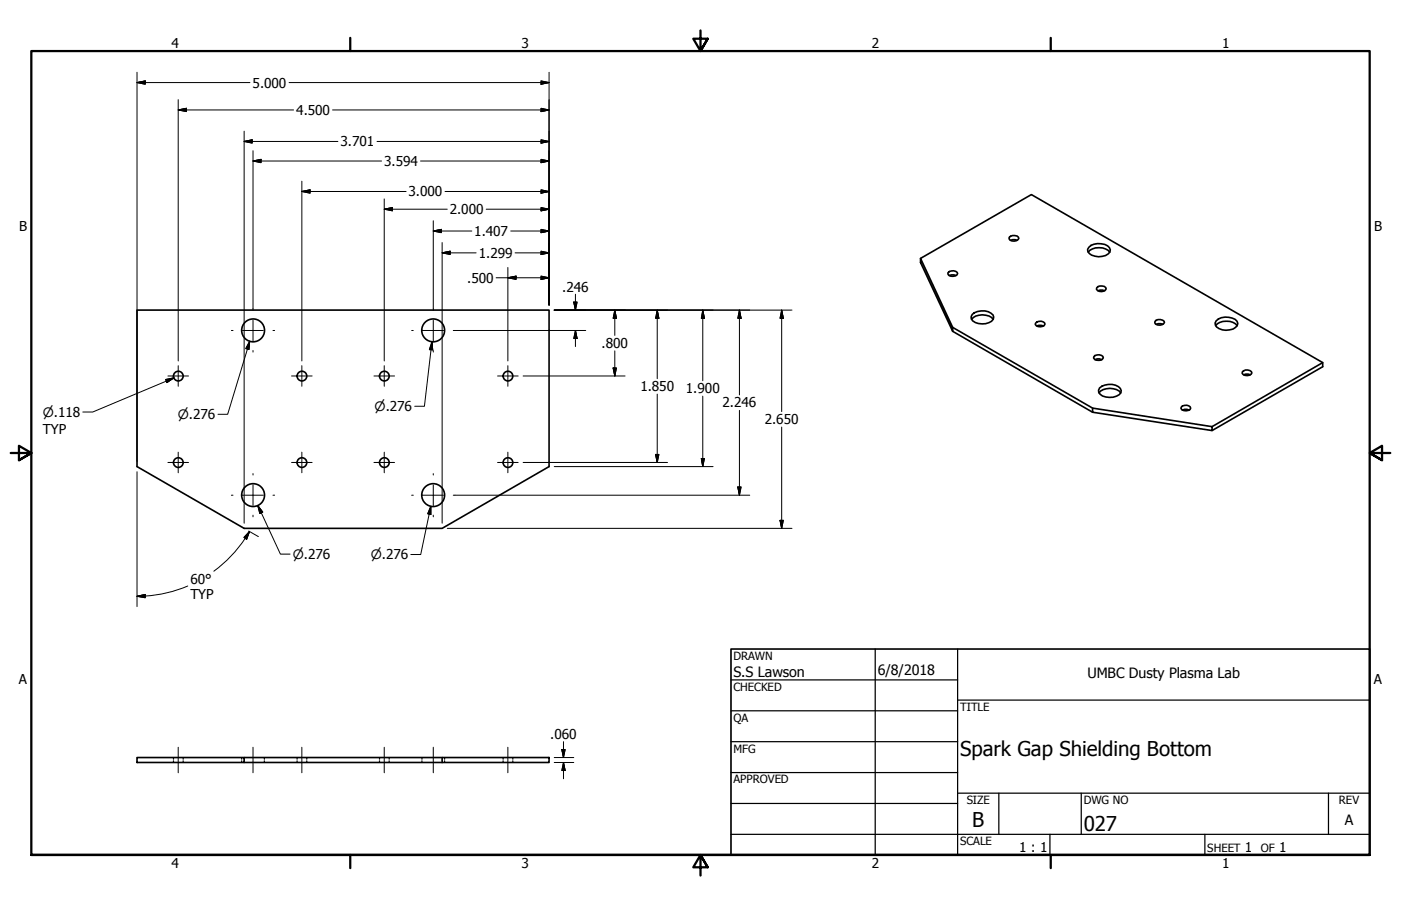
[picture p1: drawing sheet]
<svg xmlns="http://www.w3.org/2000/svg" width="432mm" height="279mm" viewBox="0 0 432 279" stroke-linecap="round" stroke-linejoin="round" font-family="sans-serif">
<!-- layer: Visible (ANSI) -->
<g fill="none" stroke="#000" stroke-width=".51">
<path d="M283.7 79.7l34.2-19.7 89.8 51.8v1.3l-34.1 19.7M283.7 79.7l9.9 21.3v1.2l-9.9-21.2zM311 73.2a1.87 1.87 0 0 1 3 .3 1.84 1.84 0 0 1-3 .2zM311.5 74.1l.6-.2 1.4 .2M335.4 77.8a4.6 4.6 0 0 1 6.6 0M335.6 76.3a4.7 4.7 0 0 1 6.3 .1l.3 .6a2.44 2.44 0 0 1-2.5 2.1 4.4 4.4 0 0 1-4.4-1.6l-.1-.6zM42.2 95.6h127v48.3l-32.9 19h-61.1l-33-19zM292.5 83.8a1.87 1.87 0 0 1 2.6 .6 1.84 1.84 0 0 1-2.9 .1v-.4zM292.6 85l.6-.2 1.4 .2M299.5 98.5a4.7 4.7 0 0 1 6.6 0M299.7 97a4.9 4.9 0 0 1 6.4 .2 1.65 1.65 0 0 1-1.3 2.3 4.5 4.5 0 0 1-5.5-1.2v-.7zM319.5 99.3a1.79 1.79 0 0 1 2.6 .6 1.84 1.84 0 0 1-3 .2z"/>
<path d="M338.4 89.7l.6-.2 1.5 .2M338.4 88.4a1.91 1.91 0 0 1 2.5 .7 1.84 1.84 0 0 1-3 .1l.1-.4zM356.3 98.8a1.87 1.87 0 0 1 2.6 .6 1.84 1.84 0 0 1-3 .2zM374.8 98.9a4.8 4.8 0 0 1 6.5 .2 1.7 1.7 0 0 1-1.3 2.4 4.4 4.4 0 0 1-5.4-1.3l-.1-.6zM293.6 102.2l43.1 24.9M293.6 101l43.1 24.9M319.5 100.5l.7-.2 1.4 .2M337.4 109.7a1.82 1.82 0 0 1 2.6 .7 1.88 1.88 0 0 1-2.9 0zM337.5 110.9l.6-.2 1.5 .2M338.9 119.6a4.9 4.9 0 0 1 6.4 .2l.3 .7a2.44 2.44 0 0 1-2.5 2 4.4 4.4 0 0 1-4.5-1.5v-.7zM356.4 100l.6-.2 1.5 .2M374.6 100.5a4.7 4.7 0 0 1 6.7 0"/>
<path d="M382.9 114.7a1.8 1.8 0 0 1 2.9 .3 1.84 1.84 0 0 1-3 .1zM383.3 115.6l.6-.2 1.5 .2M407.7 111.8l-34.1 19.8M336.7 125.9l36.9 5.7v1.2l-36.9-5.7zM338.7 121.2a4.7 4.7 0 0 1 6.7 0M364 125.6a1.72 1.72 0 0 1 3 .3 1.88 1.88 0 0 1-3 .1zM364.4 126.5l.7-.3 1.4 .3M42.2 233.6h33v1.5h-33zM75.2 235.1h61.1M75.2 233.6h61.1M136.3 233.6h32.9v1.5h-32.9z"/>
<circle cx="55" cy="116" r="1.49"/>
<circle cx="78" cy="101.9" r="3.5"/>
<circle cx="93.1" cy="116" r="1.49"/>
<circle cx="118.5" cy="116" r="1.49"/>
<circle cx="133.5" cy="101.9" r="3.5"/>
<circle cx="156.6" cy="116" r="1.49"/>
<circle cx="55" cy="142.7" r="1.49"/>
<circle cx="78" cy="152.7" r="3.5"/>
<circle cx="93.1" cy="142.7" r="1.49"/>
<circle cx="118.5" cy="142.7" r="1.49"/>
<circle cx="133.5" cy="152.7" r="3.5"/>
<circle cx="156.6" cy="142.7" r="1.49"/>
</g>
<!-- layer: Hidden (ANSI) -->
<g fill="none" stroke="#000" stroke-width=".38">
<path d="M53.5 233.6v.5M53.5 234.6v.5M56.5 233.6v.5M56.5 234.6v.5M74.5 233.6v.5M74.5 234.6v.5M81.5 233.6v.5M81.5 234.6v.5M91.6 233.6v.5M91.6 234.6v.5M94.6 233.6v.5M94.6 234.6v.5"/>
<path d="M117 233.6v.5M117 234.6v.5M120 233.6v.5M120 234.6v.5M130 233.6v.5M130 234.6v.5M137 233.6v.5M137 234.6v.5M155.1 233.6v.5M155.1 234.6v.5M158.1 233.6v.5M158.1 234.6v.5"/>
</g>
<!-- layer: Border (ANSI) -->
<path d="M107.9 11.7v4M215.9 9.4v6.3l-2.2-3.8h4.4l-2.2 3.8 2.2-3.8M323.8 11.7v4M3.3 139.7h6.4l-3.9-2.2v4.4l3.9-2.2-3.9 2.2M428.5 139.7h-6.4l3.9-2.2v4.4l-3.9-2.2 3.9 2.2M9.7 263.7v-248h412.4v248h-412.4h412.4M107.9 263.7v4M218.1 267.5l-2.2-3.8 2.2 3.8h-4.4l2.2-3.8v6.3M323.8 263.7v4" fill="none" stroke="#000" stroke-width=".7"/>
<!-- layer: Title (ANSI) -->
<g fill="none" stroke="#000" stroke-width=".38">
<path d="M225.3 209.7h69.8M225.3 219.2h69.8M269.7 200.2v63.5M295.1 215.9h127M295.1 200.2v63.5M225.3 228.7h69.8M225.3 238.3h69.8M225.3 257.3h196.8M225.3 247.8h69.8M295.1 244.6h127M307.8 244.6v12.7M323.6 257.3v6.4"/>
<path d="M333.2 244.6v12.7M371.3 257.3v6.4M409.4 244.6v12.7"/>
</g>
<path d="M225.3 200.2h196.8v63.5h-196.8z" fill="none" stroke="#000" stroke-width=".51"/>
<!-- layer: Dimension (ANSI) -->
<g fill="none" stroke="#000" stroke-width=".31">
<path d="M42.2 25.5l2.6-.5v1zM42.2 25.5h34.8M42.2 22.3v120M54.9 33.9l2.6-.5v1zM54.9 33.9h35.6M54.9 30.7v80.6M89.1 25.5h80.1M102.5 33.9h66.7M166.8 33.4l2.4 .5-2.4 .5zM166.8 25l2.4 .5-2.4 .5zM169.2 22.3v71.7M75.2 43.6l2.5-.5v1z"/>
<path d="M75.2 43.6h28.9M75.2 40.4v61.4M78 49.7l2.5-.6v1.1zM78 49.7h39.6M78 46.5v48.7M93 59.1l2.6-.6v1.1zM93 59.1h32.2M93 55.9v55.4M116.2 43.6h53M129.6 49.7h39.6M137.2 59.1h32M166.8 58.5l2.4 .6-2.4 .5z"/>
<path d="M166.8 49.1l2.4 .6-2.4 .5zM166.8 43.1l2.4 .5-2.4 .5zM118.4 64.5l2.6-.5v1zM118.4 64.5h19.5M118.4 61.3v50M133.5 71.2l2.5-.5v1.1zM133.5 71.2h11.9M133.5 68.1v27.1M136.3 78l2.4-.5v1zM136.3 78h10.4M136.3 74.8v27M149.9 64.5h19.3"/>
<path d="M157.4 71.2h11.8M158.7 78h10.5M166.8 77.5l2.4 .5-2.4 .5zM166.8 70.7l2.4 .5-2.4 .6zM166.8 64l2.4 .5-2.4 .5zM152.9 85.7h16.3M156.5 85.7l2.6-.5v1zM156.5 82.5v28.8M166.8 85.2l2.4 .5-2.4 .5zM170.8 95.6h73.3M176.8 93.2h1.1l-.5 2.4zM177.4 90.7v4.9"/>
<path d="M189.5 95.6l.5 2.6h-1zM189.5 95.6v7.8M202.6 95.6l.5 2.6h-1zM202.6 95.6v21.2M216.6 95.6l.5 2.6h-.9zM216.6 95.6v21.8M227.9 95.6l.5 2.6h-1zM227.9 95.6v26.2M240.9 95.6l.5 2.6h-1zM240.9 95.6v31.3M51.1 117l2.5-.5-2.2 1.5zM53.6 116.5l-25 10.6h-3.1"/>
<path d="M75.2 102v50.6M77 105.2l-.3 2.6-.9-.3zM77 105.2l-6.8 22.6h-3M133.2 105.3l.1 2.6-1-.1zM133.2 105.3l-2.4 20h-3M136.3 102v50.6M140.2 101.9h40.3M161.2 116h31.5M177.4 101.9l.5 2.5h-1.1zM177.4 101.9v5M189 113.5h1l-.5 2.5zM189.5 108.2v7.8"/>
<path d="M202.6 121.5v21.1M216.6 122.2v21.7M227.9 126.6v26.1M240.9 131.7v31.2M42.2 145.5v41.6M75.2 152.8v8.6M79.4 155.9l1.6 2-.9 .5zM79.4 155.9l7 15h3M132.8 156.1v2.6l-1-.3zM132.8 156.1l-3.1 14.9h-3.1M136.3 152.8v8.6M140.2 152.7h90.9"/>
<path d="M161.2 142.6h44.5M170.8 143.9h49M202.1 140.1h1l-.5 2.5zM216.2 141.4h.9l-.5 2.5zM227.4 150.2h1l-.5 2.5zM76.6 163.8l3 1.7M76.9 163.9l-.9 2.4-.8-.6zM76.9 163.9a40.2 40.2 0 0 1-11 12.3M137.9 162.9h106.2M240.4 160.5h1l-.5 2.4zM42.2 183.9l2.6-.6v1zM57.9 180.7a40 40 0 0 1-15.7 3.2"/>
<path d="M170.8 235.1h6M170.8 233.6h6M173.2 231.1h1l-.5 2.5zM173.7 235.1l.5 2.5h-1zM173.7 228.7v4.9M173.7 235.1v5.1"/>
</g>
<g fill="#000" stroke="#000" stroke-width=".31">
<path d="M42.2 25.5l2.6-.5zM42.2 25.5l2.6-.5v1zM54.9 33.9l2.6-.5zM54.9 33.9l2.6-.5v1zM166.8 34.4l2.4-.5zM166.8 33.4l2.4 .5-2.4 .5zM166.8 26l2.4-.5zM166.8 25l2.4 .5-2.4 .5zM75.2 43.6l2.5-.5zM75.2 43.6l2.5-.5v1zM78 49.7l2.5-.6zM78 49.7l2.5-.6v1.1z"/>
<path d="M93 59.1l2.6-.6zM93 59.1l2.6-.6v1.1zM166.8 59.6l2.4-.5zM166.8 58.5l2.4 .6-2.4 .5zM166.8 50.2l2.4-.5zM166.8 49.1l2.4 .6-2.4 .5zM166.8 44.1l2.4-.5zM166.8 43.1l2.4 .5-2.4 .5zM118.4 64.5l2.6-.5zM118.4 64.5l2.6-.5v1zM133.5 71.2l2.5-.5zM133.5 71.2l2.5-.5v1.1z"/>
<path d="M136.3 78l2.4-.5zM136.3 78l2.4-.5v1zM166.8 78.5l2.4-.5zM166.8 77.5l2.4 .5-2.4 .5zM166.8 71.8l2.4-.6zM166.8 70.7l2.4 .5-2.4 .6zM166.8 65l2.4-.5zM166.8 64l2.4 .5-2.4 .5zM156.5 85.7l2.6-.5zM156.5 85.7l2.6-.5v1zM166.8 86.2l2.4-.5zM166.8 85.2l2.4 .5-2.4 .5z"/>
<path d="M176.8 93.2l.6 2.4zM176.8 93.2h1.1l-.5 2.4zM189.5 95.6l.5 2.6zM189.5 95.6l.5 2.6h-1zM202.6 95.6l.5 2.6zM202.6 95.6l.5 2.6h-1zM216.6 95.6l.5 2.6zM216.6 95.6l.5 2.6h-.9zM227.9 95.6l.5 2.6zM227.9 95.6l.5 2.6h-1zM240.9 95.6l.5 2.6zM240.9 95.6l.5 2.6h-1z"/>
<path d="M51.4 118l2.2-1.5zM51.1 117l2.5-.5-2.2 1.5zM77 105.2l-.3 2.6zM77 105.2l-.3 2.6-.9-.3zM133.2 105.3l.1 2.6zM133.2 105.3l.1 2.6-1-.1zM177.4 101.9l.5 2.5zM177.4 101.9l.5 2.5h-1.1zM189 113.5l.5 2.5zM189 113.5h1l-.5 2.5zM79.4 155.9l1.6 2zM79.4 155.9l1.6 2-.9 .5z"/>
<path d="M132.8 156.1v2.6zM132.8 156.1v2.6l-1-.3zM202.1 140.1l.5 2.5zM202.1 140.1h1l-.5 2.5zM216.2 141.4l.4 2.5zM216.2 141.4h.9l-.5 2.5zM227.4 150.2l.5 2.5zM227.4 150.2h1l-.5 2.5zM76.9 163.9l-.9 2.4zM76.9 163.9l-.9 2.4-.8-.6zM240.4 160.5l.5 2.4zM240.4 160.5h1l-.5 2.4z"/>
<path d="M42.2 183.9l2.6-.6zM42.2 183.9l2.6-.6v1zM173.2 231.1l.5 2.5zM173.2 231.1h1l-.5 2.5zM173.7 235.1l.5 2.5zM173.7 235.1l.5 2.5h-1z"/>
</g>
<!-- layer: Center Mark (ANSI) -->
<g fill="none" stroke="#000" stroke-width=".31">
<path d="M78 95.2v.5M78 98.7v6.4M133.5 95.2v.5M133.5 98.7v6.4M51.8 116h6.3M54.9 112.8v6.3M71.3 101.9h.5M74.8 101.9h6.4M78 108.1v.5M84.1 101.9h.5M89.9 116h6.3M93 112.8v6.3"/>
<path d="M115.3 116h6.3M118.4 112.8v6.3M126.9 101.9h.5M130.4 101.9h6.3M133.5 108.1v.5M139.7 101.9h.5M153.4 116h6.3M156.5 112.8v6.3M54.9 139.4v6.4M93 139.4v6.4M118.4 139.4v6.4M156.5 139.4v6.4"/>
<path d="M51.8 142.6h6.3M71.3 152.7h.5M74.8 152.7h6.4M78 146v.5M78 149.5v6.4M78 158.9v.5M84.1 152.7h.5M89.9 142.6h6.3M115.3 142.6h6.3M126.9 152.7h.5M130.4 152.7h6.3M133.5 146v.5"/>
<path d="M133.5 149.5v6.4M133.5 158.9v.5M139.7 152.7h.5M153.4 142.6h6.3"/>
</g>
<!-- layer: Centerline (ANSI) -->
<path d="M54.9 230.4v7.9M78 230.4v7.9M93 230.4v7.9M118.4 230.4v7.9M133.5 230.4v7.9M156.5 230.4v7.9" fill="none" stroke="#000" stroke-width=".31"/>
<g font-size="6.3">
<text x="295.9" y="233">Spark Gap Shielding Bottom</text>
<text x="299.7" y="255.1">B</text>
<text x="334" y="256.4">027</text>
</g>
<g font-size="4.4">
<text x="226.1" y="208.9">S.S Lawson</text>
<text x="270.5" y="208.2">6/8/2018</text>
<text x="335.2" y="209.2">UMBC Dusty Plasma Lab</text>
<text x="414.5" y="254.4">A</text>
</g>
<g font-size="4.2">
<text x="52.8" y="14.7">4</text>
<text x="160.8" y="14.7">3</text>
<text x="268.7" y="14.7">2</text>
<text x="376.7" y="14.7">1</text>
<text x="77.9" y="27">5.000</text>
<text x="91.3" y="35.4">4.500</text>
<text x="105" y="45.1">3.701</text>
<text x="118.4" y="51.2">3.594</text>
<text x="125.9" y="60.6">3.000</text>
<text x="5.9" y="71.4">B</text>
<text x="138.6" y="66">2.000</text>
<text x="423.5" y="71.4">B</text>
<text x="146.2" y="72.8">1.407</text>
<text x="147.6" y="79.5">1.299</text>
<text x="144" y="87.2">.500</text>
<text x="173.3" y="89.9">.246</text>
<text x="185.4" y="107.3">.800</text>
<text x="197.4" y="120.7">1.850</text>
<text x="211.4" y="121.3">1.900</text>
<text x="222.7" y="125.7">2.246</text>
<text x="235.7" y="130.8">2.650</text>
<text x="13.2" y="133.9">TYP</text>
<text x="58.7" y="180.1">60°</text>
<text x="58.7" y="184.7">TYP</text>
<text x="5.8" y="211.1">A</text>
<text x="423.4" y="211.1">A</text>
<text x="169.6" y="227.8">.060</text>
<text x="314.1" y="262.9">1 : 1</text>
<text x="383.7" y="262.8">1</text>
<text x="394.2" y="262.8">1</text>
<text x="52.8" y="267.7">4</text>
<text x="160.8" y="267.7">3</text>
<text x="268.7" y="267.7">2</text>
<text x="376.7" y="267.7">1</text>
</g>
<g font-size="4">
<text x="13.2" y="128.6">⌀.118</text>
<text x="54.8" y="129.2">⌀.276</text>
<text x="115.4" y="126.7">⌀.276</text>
<text x="90.2" y="172.3">⌀.276</text>
<text x="114.3" y="172.5">⌀.276</text>
</g>
<g font-size="3.5">
<text x="226.1" y="203.5">DRAWN</text>
<text x="226.1" y="213">CHECKED</text>
<text x="295.9" y="219.2">TITLE</text>
<text x="226.1" y="222.6">QA</text>
<text x="226.1" y="232.1">MFG</text>
<text x="226.1" y="241.6">APPROVED</text>
<text x="297.9" y="248">SIZE</text>
<text x="334" y="248">DWG NO</text>
<text x="412.7" y="247.9">REV</text>
<text x="295.9" y="260.7">SCALE</text>
<text x="372.1" y="262.8">SHEET</text>
<text x="388.6" y="262.8">OF</text>
</g>
</svg>
